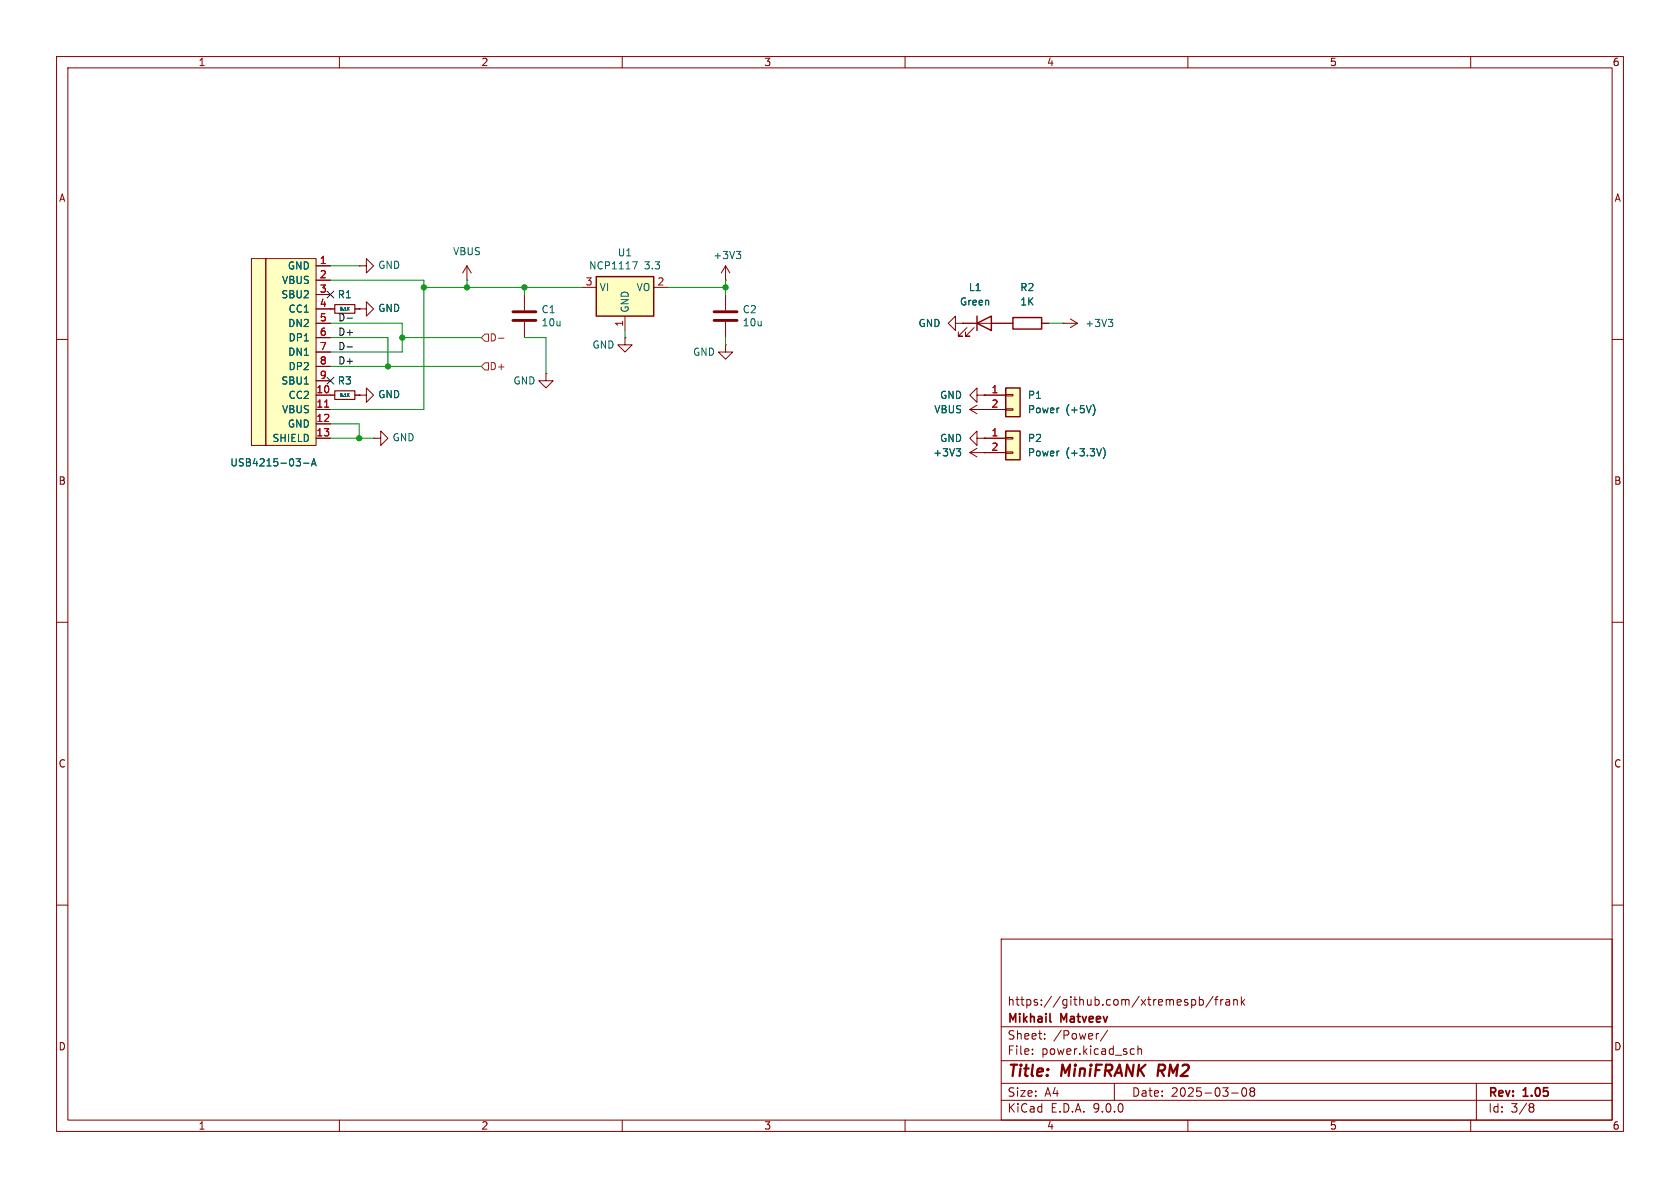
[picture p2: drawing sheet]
(kicad_sch
 (version 20250114)
 (generator "eeschema")
 (generator_version "9.0")
 (paper "A4")
 (title_block
  (title "MiniFRANK RM2")
  (date "2025-03-08")
  (rev "1.05")
  (company "Mikhail Matveev")
  (comment 1 "https://github.com/xtremespb/frank"))
 (lib_symbols
  (symbol "+3V3_1"
   (power)
   (pin_numbers (hide yes))
   (pin_names
    (offset 0) (hide yes)) (exclude_from_sim no) (in_bom yes) (on_board yes)
   (property "Reference" "#PWR" (at 0 -3.81 0) (effects (font (size 1.27 1.27)) (hide yes)))
   (property "Value" "+3V3" (at 0 3.556 0) (effects (font (size 1.27 1.27))))
   (property "Footprint" "" (at 0 0 0) (effects (font (size 1.27 1.27)) (hide yes)))
   (property "Datasheet" "" (at 0 0 0) (effects (font (size 1.27 1.27)) (hide yes)))
   (property "Description" "Power symbol creates a global label with name \"+3V3\"" (at 0 0 0) (effects (font (size 1.27 1.27)) (hide yes)))
   (symbol "+3V3_1_0_1"
    (polyline (pts (xy -0.762 1.27) (xy 0 2.54)) (stroke (width 0) (type default)) (fill (type none)))
    (polyline (pts (xy 0 2.54) (xy 0.762 1.27)) (stroke (width 0) (type default)) (fill (type none)))
    (polyline (pts (xy 0 0) (xy 0 2.54)) (stroke (width 0) (type default)) (fill (type none))))
   (symbol "+3V3_1_1_1"
    (pin power_in line (at 0 0 90) (length 0) (name "~" (effects (font (size 1.27 1.27)))) (number "1" (effects (font (size 1.27 1.27))))))
   (embedded_fonts no))
  (symbol "Connector_Generic:Conn_01x02"
   (pin_names
    (offset 1.016) (hide yes)) (exclude_from_sim no) (in_bom yes) (on_board yes)
   (property "Reference" "J" (at 0 2.54 0) (effects (font (size 1.27 1.27))))
   (property "Value" "Conn_01x02" (at 0 -5.08 0) (effects (font (size 1.27 1.27))))
   (property "Footprint" "" (at 0 0 0) (effects (font (size 1.27 1.27)) (hide yes)))
   (property "Datasheet" "~" (at 0 0 0) (effects (font (size 1.27 1.27)) (hide yes)))
   (property "Description" "Generic connector, single row, 01x02, script generated (kicad-library-utils/schlib/autogen/connector/)" (at 0 0 0) (effects (font (size 1.27 1.27)) (hide yes)))
   (symbol "Conn_01x02_1_1"
    (rectangle (start -1.27 1.27) (end 1.27 -3.81) (stroke (width 0.254) (type default)) (fill (type background)))
    (rectangle (start -1.27 0.127) (end 0 -0.127) (stroke (width 0.1524) (type default)) (fill (type none)))
    (rectangle (start -1.27 -2.413) (end 0 -2.667) (stroke (width 0.1524) (type default)) (fill (type none)))
    (pin passive line (at -5.08 0 0) (length 3.81) (name "Pin_1" (effects (font (size 1.27 1.27)))) (number "1" (effects (font (size 1.27 1.27)))))
    (pin passive line (at -5.08 -2.54 0) (length 3.81) (name "Pin_2" (effects (font (size 1.27 1.27)))) (number "2" (effects (font (size 1.27 1.27))))))
   (embedded_fonts no))
  (symbol "Device:C"
   (pin_numbers (hide yes))
   (pin_names
    (offset 0.254)) (exclude_from_sim no) (in_bom yes) (on_board yes)
   (property "Reference" "C" (at 0.635 2.54 0) (effects (font (size 1.27 1.27)) (justify left)))
   (property "Value" "C" (at 0.635 -2.54 0) (effects (font (size 1.27 1.27)) (justify left)))
   (property "Footprint" "" (at 0.9652 -3.81 0) (effects (font (size 1.27 1.27)) (hide yes)))
   (property "Datasheet" "~" (at 0 0 0) (effects (font (size 1.27 1.27)) (hide yes)))
   (property "Description" "Unpolarized capacitor" (at 0 0 0) (effects (font (size 1.27 1.27)) (hide yes)))
   (symbol "C_0_1"
    (polyline (pts (xy -2.032 0.762) (xy 2.032 0.762)) (stroke (width 0.508) (type default)) (fill (type none)))
    (polyline (pts (xy -2.032 -0.762) (xy 2.032 -0.762)) (stroke (width 0.508) (type default)) (fill (type none))))
   (symbol "C_1_1"
    (pin passive line (at 0 3.81 270) (length 2.794) (name "~" (effects (font (size 1.27 1.27)))) (number "1" (effects (font (size 1.27 1.27)))))
    (pin passive line (at 0 -3.81 90) (length 2.794) (name "~" (effects (font (size 1.27 1.27)))) (number "2" (effects (font (size 1.27 1.27))))))
   (embedded_fonts no))
  (symbol "Device:LED"
   (pin_numbers (hide yes))
   (pin_names
    (offset 1.016) (hide yes)) (exclude_from_sim no) (in_bom yes) (on_board yes)
   (property "Reference" "D" (at 0 2.54 0) (effects (font (size 1.27 1.27))))
   (property "Value" "LED" (at 0 -2.54 0) (effects (font (size 1.27 1.27))))
   (property "Footprint" "" (at 0 0 0) (effects (font (size 1.27 1.27)) (hide yes)))
   (property "Datasheet" "~" (at 0 0 0) (effects (font (size 1.27 1.27)) (hide yes)))
   (property "Description" "Light emitting diode" (at 0 0 0) (effects (font (size 1.27 1.27)) (hide yes)))
   (property "Sim.Pins" "1=K 2=A" (at 0 0 0) (effects (font (size 1.27 1.27)) (hide yes)))
   (symbol "LED_0_1"
    (polyline (pts (xy -3.048 -0.762) (xy -4.572 -2.286) (xy -3.81 -2.286) (xy -4.572 -2.286) (xy -4.572 -1.524)) (stroke (width 0) (type default)) (fill (type none)))
    (polyline (pts (xy -1.778 -0.762) (xy -3.302 -2.286) (xy -2.54 -2.286) (xy -3.302 -2.286) (xy -3.302 -1.524)) (stroke (width 0) (type default)) (fill (type none)))
    (polyline (pts (xy -1.27 0) (xy 1.27 0)) (stroke (width 0) (type default)) (fill (type none)))
    (polyline (pts (xy -1.27 -1.27) (xy -1.27 1.27)) (stroke (width 0.254) (type default)) (fill (type none)))
    (polyline (pts (xy 1.27 -1.27) (xy 1.27 1.27) (xy -1.27 0) (xy 1.27 -1.27)) (stroke (width 0.254) (type default)) (fill (type none))))
   (symbol "LED_1_1"
    (pin passive line (at -3.81 0 0) (length 2.54) (name "K" (effects (font (size 1.27 1.27)))) (number "1" (effects (font (size 1.27 1.27)))))
    (pin passive line (at 3.81 0 180) (length 2.54) (name "A" (effects (font (size 1.27 1.27)))) (number "2" (effects (font (size 1.27 1.27))))))
   (embedded_fonts no))
  (symbol "Device:R"
   (pin_numbers (hide yes))
   (pin_names
    (offset 0)) (exclude_from_sim no) (in_bom yes) (on_board yes)
   (property "Reference" "R" (at 2.032 0 90) (effects (font (size 1.27 1.27))))
   (property "Value" "R" (at 0 0 90) (effects (font (size 1.27 1.27))))
   (property "Footprint" "" (at -1.778 0 90) (effects (font (size 1.27 1.27)) (hide yes)))
   (property "Datasheet" "~" (at 0 0 0) (effects (font (size 1.27 1.27)) (hide yes)))
   (property "Description" "Resistor" (at 0 0 0) (effects (font (size 1.27 1.27)) (hide yes)))
   (symbol "R_0_1"
    (rectangle (start -1.016 -2.54) (end 1.016 2.54) (stroke (width 0.254) (type default)) (fill (type none))))
   (symbol "R_1_1"
    (pin passive line (at 0 3.81 270) (length 1.27) (name "~" (effects (font (size 1.27 1.27)))) (number "1" (effects (font (size 1.27 1.27)))))
    (pin passive line (at 0 -3.81 90) (length 1.27) (name "~" (effects (font (size 1.27 1.27)))) (number "2" (effects (font (size 1.27 1.27))))))
   (embedded_fonts no))
  (symbol "Device:R_Small"
   (pin_numbers (hide yes))
   (pin_names
    (offset 0.254) (hide yes)) (exclude_from_sim no) (in_bom yes) (on_board yes)
   (property "Reference" "R" (at 0.762 0.508 0) (effects (font (size 1.27 1.27)) (justify left)))
   (property "Value" "R_Small" (at 0.762 -1.016 0) (effects (font (size 1.27 1.27)) (justify left)))
   (property "Footprint" "" (at 0 0 0) (effects (font (size 1.27 1.27)) (hide yes)))
   (property "Datasheet" "~" (at 0 0 0) (effects (font (size 1.27 1.27)) (hide yes)))
   (property "Description" "Resistor, small symbol" (at 0 0 0) (effects (font (size 1.27 1.27)) (hide yes)))
   (symbol "R_Small_0_1"
    (rectangle (start -0.762 1.778) (end 0.762 -1.778) (stroke (width 0.2032) (type default)) (fill (type none))))
   (symbol "R_Small_1_1"
    (pin passive line (at 0 2.54 270) (length 0.762) (name "~" (effects (font (size 1.27 1.27)))) (number "1" (effects (font (size 1.27 1.27)))))
    (pin passive line (at 0 -2.54 90) (length 0.762) (name "~" (effects (font (size 1.27 1.27)))) (number "2" (effects (font (size 1.27 1.27))))))
   (embedded_fonts no))
  (symbol "FRANK:USB-C"
   (pin_names
    (offset 1.016)) (exclude_from_sim no) (in_bom yes) (on_board yes)
   (property "Reference" "USB1" (at -6.35 10.16 0) (effects (font (size 1.27 1.27)) (justify right) (hide yes)))
   (property "Value" "USB Type C" (at 0.254 -20.828 0) (effects (font (size 1.27 1.27)) (justify right)))
   (property "Footprint" "LIBS:USB-TYPE-C-31-M-12_lib2" (at 3.81 -1.27 0) (effects (font (size 1.27 1.27)) (hide yes)))
   (property "Datasheet" "" (at 3.81 -1.27 0) (effects (font (size 1.27 1.27)) (hide yes)))
   (property "Description" "" (at 0 0 0) (effects (font (size 1.27 1.27)) (hide yes)))
   (property "LCSC" "C165948" (at 0 0 0) (effects (font (size 1.27 1.27)) (hide yes)))
   (symbol "USB-C_0_1"
    (rectangle (start -11.43 15.24) (end -8.89 -17.78) (stroke (width 0) (type default)) (fill (type background)))
    (rectangle (start 0 -17.78) (end -8.89 15.24) (stroke (width 0) (type default)) (fill (type background))))
   (symbol "USB-C_1_1"
    (pin input line (at 2.54 13.97 180) (length 2.54) (name "GND" (effects (font (size 1.27 1.27)))) (number "1" (effects (font (size 1.27 1.27)))))
    (pin input line (at 2.54 11.43 180) (length 2.54) (name "VBUS" (effects (font (size 1.27 1.27)))) (number "2" (effects (font (size 1.27 1.27)))))
    (pin input line (at 2.54 8.89 180) (length 2.54) (name "SBU2" (effects (font (size 1.27 1.27)))) (number "3" (effects (font (size 1.27 1.27)))))
    (pin input line (at 2.54 6.35 180) (length 2.54) (name "CC1" (effects (font (size 1.27 1.27)))) (number "4" (effects (font (size 1.27 1.27)))))
    (pin input line (at 2.54 3.81 180) (length 2.54) (name "DN2" (effects (font (size 1.27 1.27)))) (number "5" (effects (font (size 1.27 1.27)))))
    (pin input line (at 2.54 1.27 180) (length 2.54) (name "DP1" (effects (font (size 1.27 1.27)))) (number "6" (effects (font (size 1.27 1.27)))))
    (pin input line (at 2.54 -1.27 180) (length 2.54) (name "DN1" (effects (font (size 1.27 1.27)))) (number "7" (effects (font (size 1.27 1.27)))))
    (pin input line (at 2.54 -3.81 180) (length 2.54) (name "DP2" (effects (font (size 1.27 1.27)))) (number "8" (effects (font (size 1.27 1.27)))))
    (pin input line (at 2.54 -6.35 180) (length 2.54) (name "SBU1" (effects (font (size 1.27 1.27)))) (number "9" (effects (font (size 1.27 1.27)))))
    (pin input line (at 2.54 -8.89 180) (length 2.54) (name "CC2" (effects (font (size 1.27 1.27)))) (number "10" (effects (font (size 1.27 1.27)))))
    (pin input line (at 2.54 -11.43 180) (length 2.54) (name "VBUS" (effects (font (size 1.27 1.27)))) (number "11" (effects (font (size 1.27 1.27)))))
    (pin input line (at 2.54 -13.97 180) (length 2.54) (name "GND" (effects (font (size 1.27 1.27)))) (number "12" (effects (font (size 1.27 1.27)))))
    (pin input line (at 2.54 -16.51 180) (length 2.54) (name "SHIELD" (effects (font (size 1.27 1.27)))) (number "13" (effects (font (size 1.27 1.27))))))
   (embedded_fonts no))
  (symbol "GND_1"
   (power)
   (pin_numbers (hide yes))
   (pin_names
    (offset 0) (hide yes)) (exclude_from_sim no) (in_bom yes) (on_board yes)
   (property "Reference" "#PWR" (at 0 -6.35 0) (effects (font (size 1.27 1.27)) (hide yes)))
   (property "Value" "GND" (at 0 -3.81 0) (effects (font (size 1.27 1.27))))
   (property "Footprint" "" (at 0 0 0) (effects (font (size 1.27 1.27)) (hide yes)))
   (property "Datasheet" "" (at 0 0 0) (effects (font (size 1.27 1.27)) (hide yes)))
   (property "Description" "Power symbol creates a global label with name \"GND\" , ground" (at 0 0 0) (effects (font (size 1.27 1.27)) (hide yes)))
   (symbol "GND_1_0_1"
    (polyline (pts (xy 0 0) (xy 0 -1.27) (xy 1.27 -1.27) (xy 0 -2.54) (xy -1.27 -1.27) (xy 0 -1.27)) (stroke (width 0) (type default)) (fill (type none))))
   (symbol "GND_1_1_1"
    (pin power_in line (at 0 0 270) (length 0) (name "~" (effects (font (size 1.27 1.27)))) (number "1" (effects (font (size 1.27 1.27))))))
   (embedded_fonts no))
  (symbol "GND_2"
   (power)
   (pin_numbers (hide yes))
   (pin_names
    (offset 0) (hide yes)) (exclude_from_sim no) (in_bom yes) (on_board yes)
   (property "Reference" "#PWR" (at 0 -6.35 0) (effects (font (size 1.27 1.27)) (hide yes)))
   (property "Value" "GND" (at 0 -3.81 0) (effects (font (size 1.27 1.27))))
   (property "Footprint" "" (at 0 0 0) (effects (font (size 1.27 1.27)) (hide yes)))
   (property "Datasheet" "" (at 0 0 0) (effects (font (size 1.27 1.27)) (hide yes)))
   (property "Description" "Power symbol creates a global label with name \"GND\" , ground" (at 0 0 0) (effects (font (size 1.27 1.27)) (hide yes)))
   (symbol "GND_2_0_1"
    (polyline (pts (xy 0 0) (xy 0 -1.27) (xy 1.27 -1.27) (xy 0 -2.54) (xy -1.27 -1.27) (xy 0 -1.27)) (stroke (width 0) (type default)) (fill (type none))))
   (symbol "GND_2_1_1"
    (pin power_in line (at 0 0 270) (length 0) (name "~" (effects (font (size 1.27 1.27)))) (number "1" (effects (font (size 1.27 1.27))))))
   (embedded_fonts no))
  (symbol "GND_3"
   (power)
   (pin_numbers (hide yes))
   (pin_names
    (offset 0) (hide yes)) (exclude_from_sim no) (in_bom yes) (on_board yes)
   (property "Reference" "#PWR" (at 0 -6.35 0) (effects (font (size 1.27 1.27)) (hide yes)))
   (property "Value" "GND" (at 0 -3.81 0) (effects (font (size 1.27 1.27))))
   (property "Footprint" "" (at 0 0 0) (effects (font (size 1.27 1.27)) (hide yes)))
   (property "Datasheet" "" (at 0 0 0) (effects (font (size 1.27 1.27)) (hide yes)))
   (property "Description" "Power symbol creates a global label with name \"GND\" , ground" (at 0 0 0) (effects (font (size 1.27 1.27)) (hide yes)))
   (symbol "GND_3_0_1"
    (polyline (pts (xy 0 0) (xy 0 -1.27) (xy 1.27 -1.27) (xy 0 -2.54) (xy -1.27 -1.27) (xy 0 -1.27)) (stroke (width 0) (type default)) (fill (type none))))
   (symbol "GND_3_1_1"
    (pin power_in line (at 0 0 270) (length 0) (name "~" (effects (font (size 1.27 1.27)))) (number "1" (effects (font (size 1.27 1.27))))))
   (embedded_fonts no))
  (symbol "GND_4"
   (power)
   (pin_numbers (hide yes))
   (pin_names
    (offset 0) (hide yes)) (exclude_from_sim no) (in_bom yes) (on_board yes)
   (property "Reference" "#PWR" (at 0 -6.35 0) (effects (font (size 1.27 1.27)) (hide yes)))
   (property "Value" "GND" (at 0 -3.81 0) (effects (font (size 1.27 1.27))))
   (property "Footprint" "" (at 0 0 0) (effects (font (size 1.27 1.27)) (hide yes)))
   (property "Datasheet" "" (at 0 0 0) (effects (font (size 1.27 1.27)) (hide yes)))
   (property "Description" "Power symbol creates a global label with name \"GND\" , ground" (at 0 0 0) (effects (font (size 1.27 1.27)) (hide yes)))
   (symbol "GND_4_0_1"
    (polyline (pts (xy 0 0) (xy 0 -1.27) (xy 1.27 -1.27) (xy 0 -2.54) (xy -1.27 -1.27) (xy 0 -1.27)) (stroke (width 0) (type default)) (fill (type none))))
   (symbol "GND_4_1_1"
    (pin power_in line (at 0 0 270) (length 0) (name "~" (effects (font (size 1.27 1.27)))) (number "1" (effects (font (size 1.27 1.27))))))
   (embedded_fonts no))
  (symbol "GND_5"
   (power)
   (pin_numbers (hide yes))
   (pin_names
    (offset 0) (hide yes)) (exclude_from_sim no) (in_bom yes) (on_board yes)
   (property "Reference" "#PWR" (at 0 -6.35 0) (effects (font (size 1.27 1.27)) (hide yes)))
   (property "Value" "GND" (at 0 -3.81 0) (effects (font (size 1.27 1.27))))
   (property "Footprint" "" (at 0 0 0) (effects (font (size 1.27 1.27)) (hide yes)))
   (property "Datasheet" "" (at 0 0 0) (effects (font (size 1.27 1.27)) (hide yes)))
   (property "Description" "Power symbol creates a global label with name \"GND\" , ground" (at 0 0 0) (effects (font (size 1.27 1.27)) (hide yes)))
   (symbol "GND_5_0_1"
    (polyline (pts (xy 0 0) (xy 0 -1.27) (xy 1.27 -1.27) (xy 0 -2.54) (xy -1.27 -1.27) (xy 0 -1.27)) (stroke (width 0) (type default)) (fill (type none))))
   (symbol "GND_5_1_1"
    (pin power_in line (at 0 0 270) (length 0) (name "~" (effects (font (size 1.27 1.27)))) (number "1" (effects (font (size 1.27 1.27))))))
   (embedded_fonts no))
  (symbol "GND_6"
   (power)
   (pin_numbers (hide yes))
   (pin_names
    (offset 0) (hide yes)) (exclude_from_sim no) (in_bom yes) (on_board yes)
   (property "Reference" "#PWR" (at 0 -6.35 0) (effects (font (size 1.27 1.27)) (hide yes)))
   (property "Value" "GND" (at 0 -3.81 0) (effects (font (size 1.27 1.27))))
   (property "Footprint" "" (at 0 0 0) (effects (font (size 1.27 1.27)) (hide yes)))
   (property "Datasheet" "" (at 0 0 0) (effects (font (size 1.27 1.27)) (hide yes)))
   (property "Description" "Power symbol creates a global label with name \"GND\" , ground" (at 0 0 0) (effects (font (size 1.27 1.27)) (hide yes)))
   (symbol "GND_6_0_1"
    (polyline (pts (xy 0 0) (xy 0 -1.27) (xy 1.27 -1.27) (xy 0 -2.54) (xy -1.27 -1.27) (xy 0 -1.27)) (stroke (width 0) (type default)) (fill (type none))))
   (symbol "GND_6_1_1"
    (pin power_in line (at 0 0 270) (length 0) (name "~" (effects (font (size 1.27 1.27)))) (number "1" (effects (font (size 1.27 1.27))))))
   (embedded_fonts no))
  (symbol "GND_7"
   (power)
   (pin_numbers (hide yes))
   (pin_names
    (offset 0) (hide yes)) (exclude_from_sim no) (in_bom yes) (on_board yes)
   (property "Reference" "#PWR" (at 0 -6.35 0) (effects (font (size 1.27 1.27)) (hide yes)))
   (property "Value" "GND" (at 0 -3.81 0) (effects (font (size 1.27 1.27))))
   (property "Footprint" "" (at 0 0 0) (effects (font (size 1.27 1.27)) (hide yes)))
   (property "Datasheet" "" (at 0 0 0) (effects (font (size 1.27 1.27)) (hide yes)))
   (property "Description" "Power symbol creates a global label with name \"GND\" , ground" (at 0 0 0) (effects (font (size 1.27 1.27)) (hide yes)))
   (symbol "GND_7_0_1"
    (polyline (pts (xy 0 0) (xy 0 -1.27) (xy 1.27 -1.27) (xy 0 -2.54) (xy -1.27 -1.27) (xy 0 -1.27)) (stroke (width 0) (type default)) (fill (type none))))
   (symbol "GND_7_1_1"
    (pin power_in line (at 0 0 270) (length 0) (name "~" (effects (font (size 1.27 1.27)))) (number "1" (effects (font (size 1.27 1.27))))))
   (embedded_fonts no))
  (symbol "Regulator_Linear:NCP1117-3.3_SOT223" (exclude_from_sim no) (in_bom yes) (on_board yes)
   (property "Reference" "U" (at -3.81 3.175 0) (effects (font (size 1.27 1.27))))
   (property "Value" "NCP1117-3.3_SOT223" (at 0 3.175 0) (effects (font (size 1.27 1.27)) (justify left)))
   (property "Footprint" "Package_TO_SOT_SMD:SOT-223-3_TabPin2" (at 0 5.08 0) (effects (font (size 1.27 1.27)) (hide yes)))
   (property "Datasheet" "http://www.onsemi.com/pub_link/Collateral/NCP1117-D.PDF" (at 2.54 -6.35 0) (effects (font (size 1.27 1.27)) (hide yes)))
   (property "Description" "1A Low drop-out regulator, Fixed Output 3.3V, SOT-223" (at 0 0 0) (effects (font (size 1.27 1.27)) (hide yes)))
   (symbol "NCP1117-3.3_SOT223_0_1"
    (rectangle (start -5.08 -5.08) (end 5.08 1.905) (stroke (width 0.254) (type default)) (fill (type background))))
   (symbol "NCP1117-3.3_SOT223_1_1"
    (pin power_in line (at -7.62 0 0) (length 2.54) (name "VI" (effects (font (size 1.27 1.27)))) (number "3" (effects (font (size 1.27 1.27)))))
    (pin power_in line (at 0 -7.62 90) (length 2.54) (name "GND" (effects (font (size 1.27 1.27)))) (number "1" (effects (font (size 1.27 1.27)))))
    (pin power_out line (at 7.62 0 180) (length 2.54) (name "VO" (effects (font (size 1.27 1.27)))) (number "2" (effects (font (size 1.27 1.27))))))
   (embedded_fonts no))
  (symbol "power:+3V3"
   (power)
   (pin_numbers (hide yes))
   (pin_names
    (offset 0) (hide yes)) (exclude_from_sim no) (in_bom yes) (on_board yes)
   (property "Reference" "#PWR" (at 0 -3.81 0) (effects (font (size 1.27 1.27)) (hide yes)))
   (property "Value" "+3V3" (at 0 3.556 0) (effects (font (size 1.27 1.27))))
   (property "Footprint" "" (at 0 0 0) (effects (font (size 1.27 1.27)) (hide yes)))
   (property "Datasheet" "" (at 0 0 0) (effects (font (size 1.27 1.27)) (hide yes)))
   (property "Description" "Power symbol creates a global label with name \"+3V3\"" (at 0 0 0) (effects (font (size 1.27 1.27)) (hide yes)))
   (symbol "+3V3_0_1"
    (polyline (pts (xy -0.762 1.27) (xy 0 2.54)) (stroke (width 0) (type default)) (fill (type none)))
    (polyline (pts (xy 0 2.54) (xy 0.762 1.27)) (stroke (width 0) (type default)) (fill (type none)))
    (polyline (pts (xy 0 0) (xy 0 2.54)) (stroke (width 0) (type default)) (fill (type none))))
   (symbol "+3V3_1_1"
    (pin power_in line (at 0 0 90) (length 0) (name "~" (effects (font (size 1.27 1.27)))) (number "1" (effects (font (size 1.27 1.27))))))
   (embedded_fonts no))
  (symbol "power:GND"
   (power)
   (pin_numbers (hide yes))
   (pin_names
    (offset 0) (hide yes)) (exclude_from_sim no) (in_bom yes) (on_board yes)
   (property "Reference" "#PWR" (at 0 -6.35 0) (effects (font (size 1.27 1.27)) (hide yes)))
   (property "Value" "GND" (at 0 -3.81 0) (effects (font (size 1.27 1.27))))
   (property "Footprint" "" (at 0 0 0) (effects (font (size 1.27 1.27)) (hide yes)))
   (property "Datasheet" "" (at 0 0 0) (effects (font (size 1.27 1.27)) (hide yes)))
   (property "Description" "Power symbol creates a global label with name \"GND\" , ground" (at 0 0 0) (effects (font (size 1.27 1.27)) (hide yes)))
   (symbol "GND_0_1"
    (polyline (pts (xy 0 0) (xy 0 -1.27) (xy 1.27 -1.27) (xy 0 -2.54) (xy -1.27 -1.27) (xy 0 -1.27)) (stroke (width 0) (type default)) (fill (type none))))
   (symbol "GND_1_1"
    (pin power_in line (at 0 0 270) (length 0) (name "~" (effects (font (size 1.27 1.27)))) (number "1" (effects (font (size 1.27 1.27))))))
   (embedded_fonts no))
  (symbol "power:VBUS"
   (power)
   (pin_numbers (hide yes))
   (pin_names
    (offset 0) (hide yes)) (exclude_from_sim no) (in_bom yes) (on_board yes)
   (property "Reference" "#PWR" (at 0 -3.81 0) (effects (font (size 1.27 1.27)) (hide yes)))
   (property "Value" "VBUS" (at 0 3.556 0) (effects (font (size 1.27 1.27))))
   (property "Footprint" "" (at 0 0 0) (effects (font (size 1.27 1.27)) (hide yes)))
   (property "Datasheet" "" (at 0 0 0) (effects (font (size 1.27 1.27)) (hide yes)))
   (property "Description" "Power symbol creates a global label with name \"VBUS\"" (at 0 0 0) (effects (font (size 1.27 1.27)) (hide yes)))
   (symbol "VBUS_0_1"
    (polyline (pts (xy -0.762 1.27) (xy 0 2.54)) (stroke (width 0) (type default)) (fill (type none)))
    (polyline (pts (xy 0 2.54) (xy 0.762 1.27)) (stroke (width 0) (type default)) (fill (type none)))
    (polyline (pts (xy 0 0) (xy 0 2.54)) (stroke (width 0) (type default)) (fill (type none))))
   (symbol "VBUS_1_1"
    (pin power_in line (at 0 0 90) (length 0) (name "~" (effects (font (size 1.27 1.27)))) (number "1" (effects (font (size 1.27 1.27))))))
   (embedded_fonts no)))
 (junction
  (at 74.93 50.8)
  (diameter 0)
  (color 0 0 0 0))
 (junction
  (at 68.58 64.77)
  (diameter 0)
  (color 0 0 0 0))
 (junction
  (at 82.55 50.8)
  (diameter 0)
  (color 0 0 0 0))
 (junction
  (at 92.71 50.8)
  (diameter 0)
  (color 0 0 0 0))
 (junction
  (at 63.5 77.47)
  (diameter 0)
  (color 0 0 0 0))
 (junction
  (at 128.27 50.8)
  (diameter 0)
  (color 0 0 0 0))
 (junction
  (at 71.12 59.69)
  (diameter 0)
  (color 0 0 0 0))
 (no_connect
  (at 58.42 67.31))
 (no_connect
  (at 58.42 52.07))
 (wire
  (pts (xy 58.42 49.53) (xy 74.93 49.53))
  (stroke (width 0) (type default)))
 (wire
  (pts (xy 58.42 59.69) (xy 68.58 59.69))
  (stroke (width 0) (type default)))
 (wire
  (pts (xy 82.55 50.8) (xy 92.71 50.8))
  (stroke (width 0) (type default)))
 (wire
  (pts (xy 102.87 50.8) (xy 92.71 50.8))
  (stroke (width 0) (type default)))
 (wire
  (pts (xy 128.27 50.8) (xy 128.27 49.53))
  (stroke (width 0) (type default)))
 (wire
  (pts (xy 63.5 77.47) (xy 66.04 77.47))
  (stroke (width 0) (type default)))
 (wire
  (pts (xy 82.55 49.53) (xy 82.55 50.8))
  (stroke (width 0) (type default)))
 (wire
  (pts (xy 63.5 74.93) (xy 63.5 77.47))
  (stroke (width 0) (type default)))
 (wire
  (pts (xy 74.93 72.39) (xy 58.42 72.39))
  (stroke (width 0) (type default)))
 (wire
  (pts (xy 92.71 52.07) (xy 92.71 50.8))
  (stroke (width 0) (type default)))
 (wire
  (pts (xy 128.27 52.07) (xy 128.27 50.8))
  (stroke (width 0) (type default)))
 (wire
  (pts (xy 96.52 59.69) (xy 92.71 59.69))
  (stroke (width 0) (type default)))
 (wire
  (pts (xy 118.11 50.8) (xy 128.27 50.8))
  (stroke (width 0) (type default)))
 (wire
  (pts (xy 58.42 57.15) (xy 71.12 57.15))
  (stroke (width 0) (type default)))
 (wire
  (pts (xy 58.42 62.23) (xy 71.12 62.23))
  (stroke (width 0) (type default)))
 (wire
  (pts (xy 71.12 59.69) (xy 85.09 59.69))
  (stroke (width 0) (type default)))
 (wire
  (pts (xy 74.93 50.8) (xy 74.93 72.39))
  (stroke (width 0) (type default)))
 (wire
  (pts (xy 74.93 49.53) (xy 74.93 50.8))
  (stroke (width 0) (type default)))
 (wire
  (pts (xy 71.12 59.69) (xy 71.12 62.23))
  (stroke (width 0) (type default)))
 (wire
  (pts (xy 58.42 46.99) (xy 63.5 46.99))
  (stroke (width 0) (type default)))
 (wire
  (pts (xy 128.27 59.69) (xy 128.27 60.96))
  (stroke (width 0) (type default)))
 (wire
  (pts (xy 58.42 77.47) (xy 63.5 77.47))
  (stroke (width 0) (type default)))
 (wire
  (pts (xy 58.42 64.77) (xy 68.58 64.77))
  (stroke (width 0) (type default)))
 (wire
  (pts (xy 96.52 59.69) (xy 96.52 66.04))
  (stroke (width 0) (type default)))
 (wire
  (pts (xy 58.42 74.93) (xy 63.5 74.93))
  (stroke (width 0) (type default)))
 (wire
  (pts (xy 71.12 57.15) (xy 71.12 59.69))
  (stroke (width 0) (type default)))
 (wire
  (pts (xy 185.42 57.15) (xy 187.96 57.15))
  (stroke (width 0) (type default)))
 (wire
  (pts (xy 74.93 50.8) (xy 82.55 50.8))
  (stroke (width 0) (type default)))
 (wire
  (pts (xy 110.49 58.42) (xy 110.49 59.69))
  (stroke (width 0) (type default)))
 (wire
  (pts (xy 68.58 64.77) (xy 85.09 64.77))
  (stroke (width 0) (type default)))
 (wire
  (pts (xy 68.58 59.69) (xy 68.58 64.77))
  (stroke (width 0) (type default)))
 (label "D-"
  (at 59.69 62.23 0)
  (effects (font (size 1.27 1.27)) (justify left bottom)))
 (label "D+"
  (at 59.69 64.77 0)
  (effects (font (size 1.27 1.27)) (justify left bottom)))
 (label "D-"
  (at 59.69 57.15 0)
  (effects (font (size 1.27 1.27)) (justify left bottom)))
 (label "D+"
  (at 59.69 59.69 0)
  (effects (font (size 1.27 1.27)) (justify left bottom)))
 (hierarchical_label "D-"
  (shape input)
  (at 85.09 59.69 0)
  (effects (font (size 1.27 1.27)) (justify left)))
 (hierarchical_label "D+"
  (shape input)
  (at 85.09 64.77 0)
  (effects (font (size 1.27 1.27)) (justify left)))
 (symbol
  (lib_name "GND_3")
  (lib_id "power:GND")
  (at 96.52 66.04 0)
  (unit 1)
  (exclude_from_sim no)
  (in_bom yes)
  (on_board yes)
  (dnp no)
  (property "Reference" "#PWR010" (at 96.52 72.39 0) (effects (font (size 1.27 1.27)) (hide yes)))
  (property "Value" "GND" (at 92.71 67.31 0) (effects (font (size 1.27 1.27))))
  (property "Footprint" "" (at 96.52 66.04 0) (effects (font (size 1.27 1.27)) (hide yes)))
  (property "Datasheet" "" (at 96.52 66.04 0) (effects (font (size 1.27 1.27)) (hide yes)))
  (property "Description" "Power symbol creates a global label with name \"GND\" , ground" (at 96.52 66.04 0) (effects (font (size 1.27 1.27)) (hide yes)))
  (pin "1"))
 (symbol
  (lib_id "power:VBUS")
  (at 82.55 49.53 0)
  (unit 1)
  (exclude_from_sim no)
  (in_bom yes)
  (on_board yes)
  (dnp no)
  (fields_autoplaced yes)
  (property "Reference" "#PWR03" (at 82.55 53.34 0) (effects (font (size 1.27 1.27)) (hide yes)))
  (property "Value" "VBUS" (at 82.55 44.45 0) (effects (font (size 1.27 1.27))))
  (property "Footprint" "" (at 82.55 49.53 0) (effects (font (size 1.27 1.27)) (hide yes)))
  (property "Datasheet" "" (at 82.55 49.53 0) (effects (font (size 1.27 1.27)) (hide yes)))
  (property "Description" "Power symbol creates a global label with name \"VBUS\"" (at 82.55 49.53 0) (effects (font (size 1.27 1.27)) (hide yes)))
  (pin "1"))
 (symbol
  (lib_id "power:GND")
  (at 173.99 77.47 270)
  (unit 1)
  (exclude_from_sim no)
  (in_bom yes)
  (on_board yes)
  (dnp no)
  (fields_autoplaced yes)
  (property "Reference" "#PWR015" (at 167.64 77.47 0) (effects (font (size 1.27 1.27)) (hide yes)))
  (property "Value" "GND" (at 170.18 77.4699 90) (effects (font (size 1.27 1.27)) (justify right)))
  (property "Footprint" "" (at 173.99 77.47 0) (effects (font (size 1.27 1.27)) (hide yes)))
  (property "Datasheet" "" (at 173.99 77.47 0) (effects (font (size 1.27 1.27)) (hide yes)))
  (property "Description" "Power symbol creates a global label with name \"GND\" , ground" (at 173.99 77.47 0) (effects (font (size 1.27 1.27)) (hide yes)))
  (pin "1"))
 (symbol
  (lib_name "GND_5")
  (lib_id "power:GND")
  (at 63.5 69.85 90)
  (unit 1)
  (exclude_from_sim no)
  (in_bom yes)
  (on_board yes)
  (dnp no)
  (property "Reference" "#PWR011" (at 69.85 69.85 0) (effects (font (size 1.27 1.27)) (hide yes)))
  (property "Value" "GND" (at 66.7512 69.723 90) (effects (font (size 1.27 1.27)) (justify right)))
  (property "Footprint" "" (at 63.5 69.85 0) (effects (font (size 1.27 1.27)) (hide yes)))
  (property "Datasheet" "" (at 63.5 69.85 0) (effects (font (size 1.27 1.27)) (hide yes)))
  (property "Description" "Power symbol creates a global label with name \"GND\" , ground" (at 63.5 69.85 0) (effects (font (size 1.27 1.27)) (hide yes)))
  (pin "1"))
 (symbol
  (lib_name "GND_2")
  (lib_id "power:GND")
  (at 170.18 57.15 270)
  (unit 1)
  (exclude_from_sim no)
  (in_bom yes)
  (on_board yes)
  (dnp no)
  (fields_autoplaced yes)
  (property "Reference" "#PWR06" (at 163.83 57.15 0) (effects (font (size 1.27 1.27)) (hide yes)))
  (property "Value" "GND" (at 166.37 57.1499 90) (effects (font (size 1.27 1.27)) (justify right)))
  (property "Footprint" "" (at 170.18 57.15 0) (effects (font (size 1.27 1.27)) (hide yes)))
  (property "Datasheet" "" (at 170.18 57.15 0) (effects (font (size 1.27 1.27)) (hide yes)))
  (property "Description" "Power symbol creates a global label with name \"GND\" , ground" (at 170.18 57.15 0) (effects (font (size 1.27 1.27)) (hide yes)))
  (pin "1"))
 (symbol
  (lib_id "Device:LED")
  (at 173.99 57.15 0)
  (unit 1)
  (exclude_from_sim no)
  (in_bom yes)
  (on_board yes)
  (dnp no)
  (fields_autoplaced yes)
  (property "Reference" "L1" (at 172.4025 50.8 0) (effects (font (size 1.27 1.27))))
  (property "Value" "Green" (at 172.4025 53.34 0) (effects (font (size 1.27 1.27))))
  (property "Footprint" "FRANK:LED (0805)" (at 173.99 57.15 0) (effects (font (size 1.27 1.27)) (hide yes)))
  (property "Datasheet" "~" (at 173.99 57.15 0) (effects (font (size 1.27 1.27)) (hide yes)))
  (property "Description" "Light emitting diode" (at 173.99 57.15 0) (effects (font (size 1.27 1.27)) (hide yes)))
  (property "AliExpress" "https://www.aliexpress.com/item/1005007252088951.html" (at 173.99 57.15 0) (effects (font (size 1.27 1.27)) (hide yes)))
  (property "Sim.Pins" "1=K 2=A" (at 173.99 57.15 0) (effects (font (size 1.27 1.27)) (hide yes)))
  (pin "1")
  (pin "2"))
 (symbol
  (lib_id "Regulator_Linear:NCP1117-3.3_SOT223")
  (at 110.49 50.8 0)
  (unit 1)
  (exclude_from_sim no)
  (in_bom yes)
  (on_board yes)
  (dnp no)
  (property "Reference" "U1" (at 110.49 44.6532 0) (effects (font (size 1.27 1.27))))
  (property "Value" "NCP1117 3.3" (at 110.49 46.9646 0) (effects (font (size 1.27 1.27))))
  (property "Footprint" "FRANK:SOT-223" (at 110.49 45.72 0) (effects (font (size 1.27 1.27)) (hide yes)))
  (property "Datasheet" "http://www.onsemi.com/pub_link/Collateral/NCP1117-D.PDF" (at 113.03 57.15 0) (effects (font (size 1.27 1.27)) (hide yes)))
  (property "Description" "" (at 110.49 50.8 0) (effects (font (size 1.27 1.27)) (hide yes)))
  (property "AliExpress" "https://www.aliexpress.com/item/1005005802338707.html" (at 110.49 50.8 0) (effects (font (size 1.27 1.27)) (hide yes)))
  (pin "1")
  (pin "2")
  (pin "3"))
 (symbol
  (lib_id "Device:C")
  (at 128.27 55.88 0)
  (unit 1)
  (exclude_from_sim no)
  (in_bom yes)
  (on_board yes)
  (dnp no)
  (property "Reference" "C2" (at 131.191 54.7116 0) (effects (font (size 1.27 1.27)) (justify left)))
  (property "Value" "10u" (at 131.191 57.023 0) (effects (font (size 1.27 1.27)) (justify left)))
  (property "Footprint" "FRANK:Capacitor (0805)" (at 129.2352 59.69 0) (effects (font (size 1.27 1.27)) (hide yes)))
  (property "Datasheet" "https://eu.mouser.com/datasheet/2/40/KGM_X7R-3223212.pdf" (at 128.27 55.88 0) (effects (font (size 1.27 1.27)) (hide yes)))
  (property "Description" "" (at 128.27 55.88 0) (effects (font (size 1.27 1.27)) (hide yes)))
  (property "AliExpress" "https://www.aliexpress.com/item/33008008276.html" (at 128.27 55.88 0) (effects (font (size 1.27 1.27)) (hide yes)))
  (pin "1")
  (pin "2"))
 (symbol
  (lib_id "power:GND")
  (at 173.99 69.85 270)
  (unit 1)
  (exclude_from_sim no)
  (in_bom yes)
  (on_board yes)
  (dnp no)
  (fields_autoplaced yes)
  (property "Reference" "#PWR012" (at 167.64 69.85 0) (effects (font (size 1.27 1.27)) (hide yes)))
  (property "Value" "GND" (at 170.18 69.8499 90) (effects (font (size 1.27 1.27)) (justify right)))
  (property "Footprint" "" (at 173.99 69.85 0) (effects (font (size 1.27 1.27)) (hide yes)))
  (property "Datasheet" "" (at 173.99 69.85 0) (effects (font (size 1.27 1.27)) (hide yes)))
  (property "Description" "Power symbol creates a global label with name \"GND\" , ground" (at 173.99 69.85 0) (effects (font (size 1.27 1.27)) (hide yes)))
  (pin "1"))
 (symbol
  (lib_id "FRANK:USB-C")
  (at 55.88 60.96 0)
  (unit 1)
  (exclude_from_sim no)
  (in_bom yes)
  (on_board yes)
  (dnp no)
  (property "Reference" "USB1" (at 49.53 50.8 0) (effects (font (size 1.27 1.27)) (justify right) (hide yes)))
  (property "Value" "USB4215-03-A" (at 56.134 81.788 0) (effects (font (size 1.27 1.27)) (justify right)))
  (property "Footprint" "FRANK:USB Type C" (at 59.69 62.23 0) (effects (font (size 1.27 1.27)) (hide yes)))
  (property "Datasheet" "https://eu.mouser.com/datasheet/2/837/usb4215-3472997.pdf" (at 59.69 62.23 0) (effects (font (size 1.27 1.27)) (hide yes)))
  (property "Description" "" (at 55.88 60.96 0) (effects (font (size 1.27 1.27)) (hide yes)))
  (property "LCSC" "C165948" (at 55.88 60.96 0) (effects (font (size 1.27 1.27)) (hide yes)))
  (property "AliExpress" "https://www.aliexpress.com/item/1005005500797563.html" (at 55.88 60.96 0) (effects (font (size 1.27 1.27)) (hide yes)))
  (pin "1")
  (pin "10")
  (pin "11")
  (pin "12")
  (pin "13")
  (pin "2")
  (pin "3")
  (pin "4")
  (pin "5")
  (pin "6")
  (pin "7")
  (pin "8")
  (pin "9"))
 (symbol
  (lib_id "Device:C")
  (at 92.71 55.88 0)
  (unit 1)
  (exclude_from_sim no)
  (in_bom yes)
  (on_board yes)
  (dnp no)
  (property "Reference" "C1" (at 95.631 54.7116 0) (effects (font (size 1.27 1.27)) (justify left)))
  (property "Value" "10u" (at 95.631 57.023 0) (effects (font (size 1.27 1.27)) (justify left)))
  (property "Footprint" "FRANK:Capacitor (0805)" (at 93.6752 59.69 0) (effects (font (size 1.27 1.27)) (hide yes)))
  (property "Datasheet" "https://eu.mouser.com/datasheet/2/40/KGM_X7R-3223212.pdf" (at 92.71 55.88 0) (effects (font (size 1.27 1.27)) (hide yes)))
  (property "Description" "" (at 92.71 55.88 0) (effects (font (size 1.27 1.27)) (hide yes)))
  (property "AliExpress" "https://www.aliexpress.com/item/33008008276.html" (at 92.71 55.88 0) (effects (font (size 1.27 1.27)) (hide yes)))
  (pin "1")
  (pin "2"))
 (symbol
  (lib_id "Device:R")
  (at 181.61 57.15 90)
  (unit 1)
  (exclude_from_sim no)
  (in_bom yes)
  (on_board yes)
  (dnp no)
  (fields_autoplaced yes)
  (property "Reference" "R2" (at 181.61 50.8 90) (effects (font (size 1.27 1.27))))
  (property "Value" "1K" (at 181.61 53.34 90) (effects (font (size 1.27 1.27))))
  (property "Footprint" "FRANK:Resistor (0805)" (at 181.61 58.928 90) (effects (font (size 1.27 1.27)) (hide yes)))
  (property "Datasheet" "https://www.vishay.com/docs/28952/mcs0402at-mct0603at-mcu0805at-mca1206at.pdf" (at 181.61 57.15 0) (effects (font (size 1.27 1.27)) (hide yes)))
  (property "Description" "Resistor" (at 181.61 57.15 0) (effects (font (size 1.27 1.27)) (hide yes)))
  (property "AliExpress" "https://www.vishay.com/docs/28952/mcs0402at-mct0603at-mcu0805at-mca1206at.pdf" (at 181.61 57.15 0) (effects (font (size 1.27 1.27)) (hide yes)))
  (pin "1")
  (pin "2"))
 (symbol
  (lib_id "Device:R_Small")
  (at 60.96 69.85 270)
  (unit 1)
  (exclude_from_sim no)
  (in_bom yes)
  (on_board yes)
  (dnp no)
  (property "Reference" "R3" (at 60.96 67.31 90) (effects (font (size 1.27 1.27))))
  (property "Value" "5.1K" (at 60.96 69.85 90) (effects (font (size 0.508 0.508))))
  (property "Footprint" "FRANK:Resistor (0805)" (at 60.96 69.85 0) (effects (font (size 1.27 1.27)) (hide yes)))
  (property "Datasheet" "https://www.vishay.com/docs/28952/mcs0402at-mct0603at-mcu0805at-mca1206at.pdf" (at 60.96 69.85 0) (effects (font (size 1.27 1.27)) (hide yes)))
  (property "Description" "" (at 60.96 69.85 0) (effects (font (size 1.27 1.27)) (hide yes)))
  (property "LCSC" " " (at 60.96 69.85 0) (effects (font (size 1.27 1.27)) (hide yes)))
  (property "AliExpress" "https://www.aliexpress.com/item/1005005945735199.html" (at 60.96 69.85 0) (effects (font (size 1.27 1.27)) (hide yes)))
  (pin "1")
  (pin "2"))
 (symbol
  (lib_name "GND_6")
  (lib_id "power:GND")
  (at 63.5 54.61 90)
  (unit 1)
  (exclude_from_sim no)
  (in_bom yes)
  (on_board yes)
  (dnp no)
  (property "Reference" "#PWR05" (at 69.85 54.61 0) (effects (font (size 1.27 1.27)) (hide yes)))
  (property "Value" "GND" (at 66.7512 54.483 90) (effects (font (size 1.27 1.27)) (justify right)))
  (property "Footprint" "" (at 63.5 54.61 0) (effects (font (size 1.27 1.27)) (hide yes)))
  (property "Datasheet" "" (at 63.5 54.61 0) (effects (font (size 1.27 1.27)) (hide yes)))
  (property "Description" "Power symbol creates a global label with name \"GND\" , ground" (at 63.5 54.61 0) (effects (font (size 1.27 1.27)) (hide yes)))
  (pin "1"))
 (symbol
  (lib_name "GND_1")
  (lib_id "power:GND")
  (at 128.27 60.96 0)
  (unit 1)
  (exclude_from_sim no)
  (in_bom yes)
  (on_board yes)
  (dnp no)
  (property "Reference" "#PWR09" (at 128.27 67.31 0) (effects (font (size 1.27 1.27)) (hide yes)))
  (property "Value" "GND" (at 124.46 62.23 0) (effects (font (size 1.27 1.27))))
  (property "Footprint" "" (at 128.27 60.96 0) (effects (font (size 1.27 1.27)) (hide yes)))
  (property "Datasheet" "" (at 128.27 60.96 0) (effects (font (size 1.27 1.27)) (hide yes)))
  (property "Description" "Power symbol creates a global label with name \"GND\" , ground" (at 128.27 60.96 0) (effects (font (size 1.27 1.27)) (hide yes)))
  (pin "1"))
 (symbol
  (lib_id "power:VBUS")
  (at 173.99 72.39 90)
  (unit 1)
  (exclude_from_sim no)
  (in_bom yes)
  (on_board yes)
  (dnp no)
  (fields_autoplaced yes)
  (property "Reference" "#PWR013" (at 177.8 72.39 0) (effects (font (size 1.27 1.27)) (hide yes)))
  (property "Value" "VBUS" (at 170.18 72.3899 90) (effects (font (size 1.27 1.27)) (justify left)))
  (property "Footprint" "" (at 173.99 72.39 0) (effects (font (size 1.27 1.27)) (hide yes)))
  (property "Datasheet" "" (at 173.99 72.39 0) (effects (font (size 1.27 1.27)) (hide yes)))
  (property "Description" "Power symbol creates a global label with name \"VBUS\"" (at 173.99 72.39 0) (effects (font (size 1.27 1.27)) (hide yes)))
  (pin "1"))
 (symbol
  (lib_id "power:+3V3")
  (at 128.27 49.53 0)
  (unit 1)
  (exclude_from_sim no)
  (in_bom yes)
  (on_board yes)
  (dnp no)
  (property "Reference" "#PWR04" (at 128.27 53.34 0) (effects (font (size 1.27 1.27)) (hide yes)))
  (property "Value" "+3V3" (at 128.651 45.1358 0) (effects (font (size 1.27 1.27))))
  (property "Footprint" "" (at 128.27 49.53 0) (effects (font (size 1.27 1.27)) (hide yes)))
  (property "Datasheet" "" (at 128.27 49.53 0) (effects (font (size 1.27 1.27)) (hide yes)))
  (property "Description" "Power symbol creates a global label with name \"+3V3\"" (at 128.27 49.53 0) (effects (font (size 1.27 1.27)) (hide yes)))
  (pin "1"))
 (symbol
  (lib_id "Device:R_Small")
  (at 60.96 54.61 270)
  (unit 1)
  (exclude_from_sim no)
  (in_bom yes)
  (on_board yes)
  (dnp no)
  (property "Reference" "R1" (at 60.96 52.07 90) (effects (font (size 1.27 1.27))))
  (property "Value" "5.1K" (at 60.96 54.61 90) (effects (font (size 0.508 0.508))))
  (property "Footprint" "FRANK:Resistor (0805)" (at 60.96 54.61 0) (effects (font (size 1.27 1.27)) (hide yes)))
  (property "Datasheet" "https://www.vishay.com/docs/28952/mcs0402at-mct0603at-mcu0805at-mca1206at.pdf" (at 60.96 54.61 0) (effects (font (size 1.27 1.27)) (hide yes)))
  (property "Description" "" (at 60.96 54.61 0) (effects (font (size 1.27 1.27)) (hide yes)))
  (property "LCSC" " " (at 60.96 54.61 0) (effects (font (size 1.27 1.27)) (hide yes)))
  (property "AliExpress" "https://www.aliexpress.com/item/1005005945735199.html" (at 60.96 54.61 0) (effects (font (size 1.27 1.27)) (hide yes)))
  (pin "1")
  (pin "2"))
 (symbol
  (lib_id "Connector_Generic:Conn_01x02")
  (at 179.07 69.85 0)
  (unit 1)
  (exclude_from_sim no)
  (in_bom yes)
  (on_board yes)
  (dnp no)
  (fields_autoplaced yes)
  (property "Reference" "P1" (at 181.61 69.8499 0) (effects (font (size 1.27 1.27)) (justify left)))
  (property "Value" "Power (+5V)" (at 181.61 72.3899 0) (effects (font (size 1.27 1.27)) (justify left)))
  (property "Footprint" "FRANK:Pin Header (1x02)" (at 179.07 69.85 0) (effects (font (size 1.27 1.27)) (hide yes)))
  (property "Datasheet" "https://docs.rs-online.com/827f/0900766b80da4f03.pdf" (at 179.07 69.85 0) (effects (font (size 1.27 1.27)) (hide yes)))
  (property "Description" "Generic connector, single row, 01x02, script generated (kicad-library-utils/schlib/autogen/connector/)" (at 179.07 69.85 0) (effects (font (size 1.27 1.27)) (hide yes)))
  (property "AliExpress" "https://www.aliexpress.com/item/1005007039504981.html" (at 179.07 69.85 0) (effects (font (size 1.27 1.27)) (hide yes)))
  (pin "2")
  (pin "1"))
 (symbol
  (lib_id "power:GND")
  (at 63.5 46.99 90)
  (unit 1)
  (exclude_from_sim no)
  (in_bom yes)
  (on_board yes)
  (dnp no)
  (property "Reference" "#PWR02" (at 69.85 46.99 0) (effects (font (size 1.27 1.27)) (hide yes)))
  (property "Value" "GND" (at 66.7512 46.863 90) (effects (font (size 1.27 1.27)) (justify right)))
  (property "Footprint" "" (at 63.5 46.99 0) (effects (font (size 1.27 1.27)) (hide yes)))
  (property "Datasheet" "" (at 63.5 46.99 0) (effects (font (size 1.27 1.27)) (hide yes)))
  (property "Description" "Power symbol creates a global label with name \"GND\" , ground" (at 63.5 46.99 0) (effects (font (size 1.27 1.27)) (hide yes)))
  (pin "1"))
 (symbol
  (lib_name "GND_7")
  (lib_id "power:GND")
  (at 66.04 77.47 90)
  (unit 1)
  (exclude_from_sim no)
  (in_bom yes)
  (on_board yes)
  (dnp no)
  (property "Reference" "#PWR014" (at 72.39 77.47 0) (effects (font (size 1.27 1.27)) (hide yes)))
  (property "Value" "GND" (at 69.2912 77.343 90) (effects (font (size 1.27 1.27)) (justify right)))
  (property "Footprint" "" (at 66.04 77.47 0) (effects (font (size 1.27 1.27)) (hide yes)))
  (property "Datasheet" "" (at 66.04 77.47 0) (effects (font (size 1.27 1.27)) (hide yes)))
  (property "Description" "Power symbol creates a global label with name \"GND\" , ground" (at 66.04 77.47 0) (effects (font (size 1.27 1.27)) (hide yes)))
  (pin "1"))
 (symbol
  (lib_id "Connector_Generic:Conn_01x02")
  (at 179.07 77.47 0)
  (unit 1)
  (exclude_from_sim no)
  (in_bom yes)
  (on_board yes)
  (dnp no)
  (fields_autoplaced yes)
  (property "Reference" "P2" (at 181.61 77.4699 0) (effects (font (size 1.27 1.27)) (justify left)))
  (property "Value" "Power (+3.3V)" (at 181.61 80.0099 0) (effects (font (size 1.27 1.27)) (justify left)))
  (property "Footprint" "FRANK:Pin Header (1x02)" (at 179.07 77.47 0) (effects (font (size 1.27 1.27)) (hide yes)))
  (property "Datasheet" "https://docs.rs-online.com/827f/0900766b80da4f03.pdf" (at 179.07 77.47 0) (effects (font (size 1.27 1.27)) (hide yes)))
  (property "Description" "Generic connector, single row, 01x02, script generated (kicad-library-utils/schlib/autogen/connector/)" (at 179.07 77.47 0) (effects (font (size 1.27 1.27)) (hide yes)))
  (property "AliExpress" "https://www.aliexpress.com/item/1005007039504981.html" (at 179.07 77.47 0) (effects (font (size 1.27 1.27)) (hide yes)))
  (pin "2")
  (pin "1"))
 (symbol
  (lib_id "power:+3V3")
  (at 173.99 80.01 90)
  (unit 1)
  (exclude_from_sim no)
  (in_bom yes)
  (on_board yes)
  (dnp no)
  (fields_autoplaced yes)
  (property "Reference" "#PWR016" (at 177.8 80.01 0) (effects (font (size 1.27 1.27)) (hide yes)))
  (property "Value" "+3V3" (at 170.18 80.0099 90) (effects (font (size 1.27 1.27)) (justify left)))
  (property "Footprint" "" (at 173.99 80.01 0) (effects (font (size 1.27 1.27)) (hide yes)))
  (property "Datasheet" "" (at 173.99 80.01 0) (effects (font (size 1.27 1.27)) (hide yes)))
  (property "Description" "Power symbol creates a global label with name \"+3V3\"" (at 173.99 80.01 0) (effects (font (size 1.27 1.27)) (hide yes)))
  (pin "1"))
 (symbol
  (lib_name "+3V3_1")
  (lib_id "power:+3V3")
  (at 187.96 57.15 270)
  (unit 1)
  (exclude_from_sim no)
  (in_bom yes)
  (on_board yes)
  (dnp no)
  (fields_autoplaced yes)
  (property "Reference" "#PWR07" (at 184.15 57.15 0) (effects (font (size 1.27 1.27)) (hide yes)))
  (property "Value" "+3V3" (at 191.77 57.1499 90) (effects (font (size 1.27 1.27)) (justify left)))
  (property "Footprint" "" (at 187.96 57.15 0) (effects (font (size 1.27 1.27)) (hide yes)))
  (property "Datasheet" "" (at 187.96 57.15 0) (effects (font (size 1.27 1.27)) (hide yes)))
  (property "Description" "Power symbol creates a global label with name \"+3V3\"" (at 187.96 57.15 0) (effects (font (size 1.27 1.27)) (hide yes)))
  (pin "1"))
 (symbol
  (lib_name "GND_4")
  (lib_id "power:GND")
  (at 110.49 59.69 0)
  (unit 1)
  (exclude_from_sim no)
  (in_bom yes)
  (on_board yes)
  (dnp no)
  (property "Reference" "#PWR08" (at 110.49 66.04 0) (effects (font (size 1.27 1.27)) (hide yes)))
  (property "Value" "GND" (at 106.68 60.96 0) (effects (font (size 1.27 1.27))))
  (property "Footprint" "" (at 110.49 59.69 0) (effects (font (size 1.27 1.27)) (hide yes)))
  (property "Datasheet" "" (at 110.49 59.69 0) (effects (font (size 1.27 1.27)) (hide yes)))
  (property "Description" "Power symbol creates a global label with name \"GND\" , ground" (at 110.49 59.69 0) (effects (font (size 1.27 1.27)) (hide yes)))
  (pin "1")))
